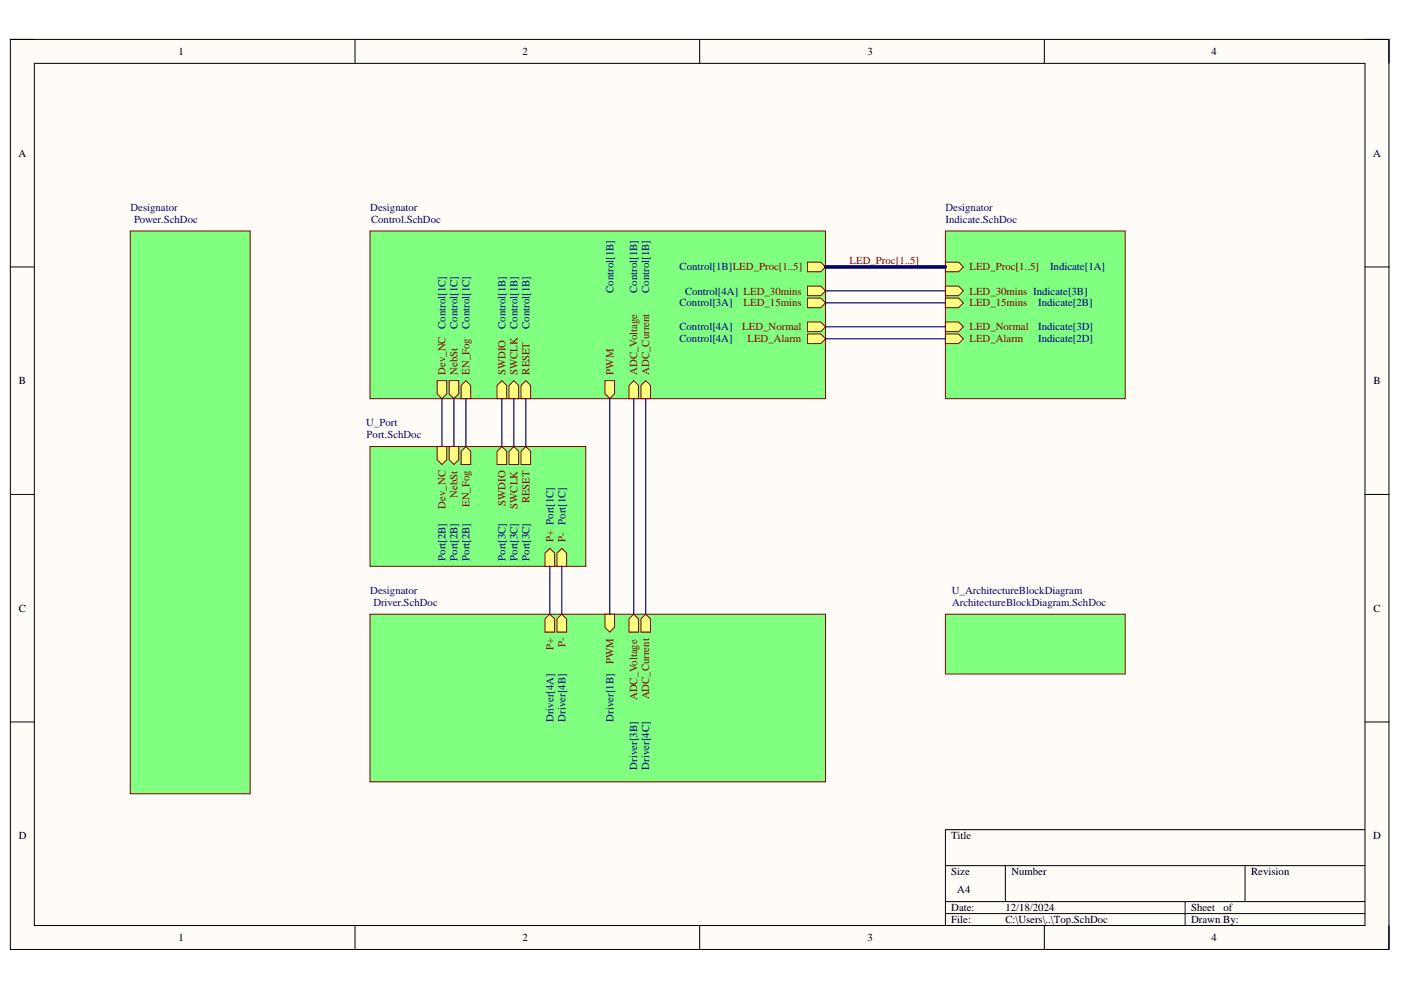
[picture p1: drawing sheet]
<svg xmlns="http://www.w3.org/2000/svg" width="297mm" height="210mm" viewBox="0 0 297 210" stroke-linecap="round" stroke-linejoin="round" font-family="sans-serif">
<path d="M2.2 8.4h292.3v192.9h-292.3z" fill-rule="evenodd" fill="#fffcf8"/>
<path d="M2.2 8.4h292.3v192.9h-292.3z" fill="none" stroke="#000" stroke-width=".21"/>
<path d="M7.3 13.4h282.1v182.8h-282.1z" fill-rule="evenodd" fill="#fffcf8"/>
<g fill="none" stroke="#000" stroke-width=".21">
<path d="M2.2 8.4h5.1M7.3 13.4h282.1v182.8h-282.1zM75.3 8.4v5M148.3 8.4v5M221.4 8.4v5M289.4 8.4h5.1v5M2.2 56.6h5.1M289.4 56.6h5.1M2.2 104.8h5.1M289.4 104.8h5.1M2.2 153.1h5.1M289.4 153.1h5.1"/>
<path d="M289.4 175.9h-89v20.3M75.3 196.2v5.1M148.3 196.2v5.1M200.4 183.5h89M200.4 191.2h89M200.4 193.7h89M213.2 183.5v7.7M221.4 196.2v5.1M251.3 191.2v5M264 183.5v7.7M294.5 196.2v5.1"/>
</g>
<path d="M27.6 49h25.4v119.3h-25.4z" fill-rule="evenodd" fill="#80ff80"/>
<path d="M27.6 49h25.4v119.3h-25.4z" fill="none" stroke="#800000" stroke-width=".21"/>
<path d="M78.5 49h96.5v35.5h-96.5z" fill-rule="evenodd" fill="#80ff80"/>
<path d="M78.5 49h96.5v35.5h-96.5z" fill="none" stroke="#800000" stroke-width=".21"/>
<path d="M171.2 60.7h2.8l1 1-1 1h-2.8z" fill-rule="evenodd" fill="#ffff80"/>
<path d="M171.2 60.7h2.8l1 1-1 1h-2.8z" fill="none" stroke="#800000" stroke-width=".21"/>
<path d="M171.2 68.3h2.8l1 1-1 1h-2.8z" fill-rule="evenodd" fill="#ffff80"/>
<path d="M171.2 68.3h2.8l1 1-1 1h-2.8z" fill="none" stroke="#800000" stroke-width=".21"/>
<path d="M171.2 63.2h2.8l1 1-1 1h-2.8z" fill-rule="evenodd" fill="#ffff80"/>
<path d="M171.2 63.2h2.8l1 1-1 1h-2.8z" fill="none" stroke="#800000" stroke-width=".21"/>
<path d="M128.3 80.7h2v2.8l-1 1-1-1z" fill-rule="evenodd" fill="#ffff80"/>
<path d="M128.3 80.7h2v2.8l-1 1-1-1z" fill="none" stroke="#800000" stroke-width=".21"/>
<path d="M135.9 81.7l1-1 1 1v2.8h-2z" fill-rule="evenodd" fill="#ffff80"/>
<path d="M135.9 81.7l1-1 1 1v2.8h-2z" fill="none" stroke="#800000" stroke-width=".21"/>
<path d="M133.3 81.7l1.1-1 1 1v2.8h-2.1z" fill-rule="evenodd" fill="#ffff80"/>
<path d="M133.3 81.7l1.1-1 1 1v2.8h-2.1z" fill="none" stroke="#800000" stroke-width=".21"/>
<path d="M171.2 70.8h2.8l1 1-1 1h-2.8z" fill-rule="evenodd" fill="#ffff80"/>
<path d="M171.2 70.8h2.8l1 1-1 1h-2.8z" fill="none" stroke="#800000" stroke-width=".21"/>
<path d="M92.7 80.7h2v2.8l-1 1-1-1z" fill-rule="evenodd" fill="#ffff80"/>
<path d="M92.7 80.7h2v2.8l-1 1-1-1z" fill="none" stroke="#800000" stroke-width=".21"/>
<path d="M95.2 80.7h2.1v2.8l-1.1 1-1-1z" fill-rule="evenodd" fill="#ffff80"/>
<path d="M95.2 80.7h2.1v2.8l-1.1 1-1-1z" fill="none" stroke="#800000" stroke-width=".21"/>
<path d="M97.8 81.7l1-1 1 1v2.8h-2z" fill-rule="evenodd" fill="#ffff80"/>
<path d="M97.8 81.7l1-1 1 1v2.8h-2z" fill="none" stroke="#800000" stroke-width=".21"/>
<path d="M110.5 81.7l1-1 1 1v2.8h-2z" fill-rule="evenodd" fill="#ffff80"/>
<path d="M110.5 81.7l1-1 1 1v2.8h-2z" fill="none" stroke="#800000" stroke-width=".21"/>
<path d="M171.2 55.6h2.8l1 1-1 1h-2.8z" fill-rule="evenodd" fill="#ffff80"/>
<path d="M171.2 55.6h2.8l1 1-1 1h-2.8z" fill="none" stroke="#800000" stroke-width=".21"/>
<path d="M105.4 81.7l1-1 1 1v2.8h-2z" fill-rule="evenodd" fill="#ffff80"/>
<path d="M105.4 81.7l1-1 1 1v2.8h-2z" fill="none" stroke="#800000" stroke-width=".21"/>
<path d="M107.9 81.7l1-1 1.1 1v2.8h-2.1z" fill-rule="evenodd" fill="#ffff80"/>
<path d="M107.9 81.7l1-1 1.1 1v2.8h-2.1z" fill="none" stroke="#800000" stroke-width=".21"/>
<path d="M78.5 130.2h96.5v35.6h-96.5z" fill-rule="evenodd" fill="#80ff80"/>
<path d="M78.5 130.2h96.5v35.6h-96.5z" fill="none" stroke="#800000" stroke-width=".21"/>
<path d="M128.3 130.2h2v2.8l-1 1-1-1z" fill-rule="evenodd" fill="#ffff80"/>
<path d="M128.3 130.2h2v2.8l-1 1-1-1z" fill="none" stroke="#800000" stroke-width=".21"/>
<path d="M135.9 131.2l1-1 1 1v2.8h-2z" fill-rule="evenodd" fill="#ffff80"/>
<path d="M135.9 131.2l1-1 1 1v2.8h-2z" fill="none" stroke="#800000" stroke-width=".21"/>
<path d="M133.3 131.2l1.1-1 1 1v2.8h-2.1z" fill-rule="evenodd" fill="#ffff80"/>
<path d="M133.3 131.2l1.1-1 1 1v2.8h-2.1z" fill="none" stroke="#800000" stroke-width=".21"/>
<path d="M115.6 131.2l1-1 1 1v2.8h-2z" fill-rule="evenodd" fill="#ffff80"/>
<path d="M115.6 131.2l1-1 1 1v2.8h-2z" fill="none" stroke="#800000" stroke-width=".21"/>
<path d="M118.1 131.2l1-1 1 1v2.8h-2z" fill-rule="evenodd" fill="#ffff80"/>
<path d="M118.1 131.2l1-1 1 1v2.8h-2z" fill="none" stroke="#800000" stroke-width=".21"/>
<path d="M200.4 49h38.2v35.5h-38.2z" fill-rule="evenodd" fill="#80ff80"/>
<path d="M200.4 49h38.2v35.5h-38.2z" fill="none" stroke="#800000" stroke-width=".21"/>
<path d="M200.4 68.3h2.8l1.1 1-1.1 1h-2.8z" fill-rule="evenodd" fill="#ffff80"/>
<path d="M200.4 68.3h2.8l1.1 1-1.1 1h-2.8z" fill="none" stroke="#800000" stroke-width=".21"/>
<path d="M200.4 60.7h2.8l1.1 1-1.1 1h-2.8z" fill-rule="evenodd" fill="#ffff80"/>
<path d="M200.4 60.7h2.8l1.1 1-1.1 1h-2.8z" fill="none" stroke="#800000" stroke-width=".21"/>
<path d="M200.4 63.2h2.8l1.1 1-1.1 1h-2.8z" fill-rule="evenodd" fill="#ffff80"/>
<path d="M200.4 63.2h2.8l1.1 1-1.1 1h-2.8z" fill="none" stroke="#800000" stroke-width=".21"/>
<path d="M200.4 70.8h2.8l1.1 1-1.1 1h-2.8z" fill-rule="evenodd" fill="#ffff80"/>
<path d="M200.4 70.8h2.8l1.1 1-1.1 1h-2.8z" fill="none" stroke="#800000" stroke-width=".21"/>
<path d="M200.4 55.6h2.8l1.1 1-1.1 1h-2.8z" fill-rule="evenodd" fill="#ffff80"/>
<path d="M200.4 55.6h2.8l1.1 1-1.1 1h-2.8z" fill="none" stroke="#800000" stroke-width=".21"/>
<path d="M200.4 130.2h38.2v12.7h-38.2z" fill-rule="evenodd" fill="#80ff80"/>
<path d="M200.4 130.2h38.2v12.7h-38.2z" fill="none" stroke="#800000" stroke-width=".21"/>
<path d="M78.4 94.7h45.8v25.4h-45.8z" fill-rule="evenodd" fill="#80ff80"/>
<path d="M78.4 94.7h45.8v25.4h-45.8z" fill="none" stroke="#800000" stroke-width=".21"/>
<path d="M116.6 116.3l1 1v2.8h-2v-2.8z" fill-rule="evenodd" fill="#ffff80"/>
<path d="M116.6 116.3l1 1v2.8h-2v-2.8z" fill="none" stroke="#800000" stroke-width=".21"/>
<path d="M119.1 116.3l1 1v2.8h-2v-2.8z" fill-rule="evenodd" fill="#ffff80"/>
<path d="M119.1 116.3l1 1v2.8h-2v-2.8z" fill="none" stroke="#800000" stroke-width=".21"/>
<path d="M92.7 94.7h2v2.8l-1 1-1-1z" fill-rule="evenodd" fill="#ffff80"/>
<path d="M92.7 94.7h2v2.8l-1 1-1-1z" fill="none" stroke="#800000" stroke-width=".21"/>
<path d="M95.2 94.7h2.1v2.8l-1.1 1-1-1z" fill-rule="evenodd" fill="#ffff80"/>
<path d="M95.2 94.7h2.1v2.8l-1.1 1-1-1z" fill="none" stroke="#800000" stroke-width=".21"/>
<path d="M97.8 95.7l1-1 1 1v2.8h-2z" fill-rule="evenodd" fill="#ffff80"/>
<path d="M97.8 95.7l1-1 1 1v2.8h-2z" fill="none" stroke="#800000" stroke-width=".21"/>
<path d="M107.9 95.7l1-1 1.1 1v2.8h-2.1z" fill-rule="evenodd" fill="#ffff80"/>
<path d="M107.9 95.7l1-1 1.1 1v2.8h-2.1z" fill="none" stroke="#800000" stroke-width=".21"/>
<path d="M105.4 95.7l1-1 1 1v2.8h-2z" fill-rule="evenodd" fill="#ffff80"/>
<path d="M105.4 95.7l1-1 1 1v2.8h-2z" fill="none" stroke="#800000" stroke-width=".21"/>
<path d="M110.5 95.7l1-1 1 1v2.8h-2z" fill-rule="evenodd" fill="#ffff80"/>
<path d="M110.5 95.7l1-1 1 1v2.8h-2z" fill="none" stroke="#800000" stroke-width=".21"/>
<g fill="none" stroke="#000080" stroke-width=".25">
<path d="M175 61.7h25.4M175 64.2h25.4M175 69.3h25.4M175 71.8h25.4M93.7 84.5v10.2M96.2 84.5v10.2M98.8 84.5v10.2M106.4 84.5v10.2M108.9 84.5v10.2M111.5 84.5v10.2M129.3 84.5v45.7M134.4 84.5v45.7"/>
<path d="M136.9 84.5v45.7M116.6 120.1v10.1M119.1 120.1v10.1"/>
</g>
<path d="M175 56.6h25.4" fill="none" stroke="#000080" stroke-width=".76"/>
<g font-size="2.3">
<text x="37.9" y="11.7">1</text>
<text x="110.8" y="11.7">2</text>
<text x="183.9" y="11.7">3</text>
<text x="256.9" y="11.7">4</text>
<text x="3.9" y="33.2">A</text>
<text x="291.1" y="33.2">A</text>
<text x="4" y="81.5">B</text>
<text x="291.2" y="81.5">B</text>
<text x="4" y="129.7">C</text>
<text x="291.2" y="129.7">C</text>
<text x="4" y="177.9">D</text>
<text x="201.7" y="177.9">Title</text>
<text x="291.1" y="177.9">D</text>
<text x="201.7" y="185.6">Size</text>
<text x="214.4" y="185.6">Number</text>
<text x="265.3" y="185.6">Revision</text>
<text x="203" y="189.4">A4</text>
<text x="201.7" y="193.2">Date:</text>
<text x="201.7" y="195.7">File:</text>
<text x="213.2" y="193.2">12/18/2024</text>
<text x="213.2" y="195.7">C:\Users\..\Top.SchDoc</text>
<text x="252.5" y="193.2">Sheet</text>
<text x="252.5" y="195.7">Drawn By:</text>
<text x="259.4" y="193.2">of</text>
<text x="37.9" y="199.5">1</text>
<text x="110.8" y="199.5">2</text>
<text x="183.9" y="199.5">3</text>
<text x="256.9" y="199.5">4</text>
</g>
<g font-size="2.3" fill="#000080">
<text x="27.7" y="44.7">Designator</text>
<text x="28.4" y="47.2">Power.SchDoc</text>
<text x="78.5" y="44.7">Designator</text>
<text x="78.7" y="47.2">Control.SchDoc</text>
<text x="200.5" y="44.7">Designator</text>
<text x="200.5" y="47.2">Indicate.SchDoc</text>
<text x="144.1" y="57.3">Control[1B]LED_Proc[1..5]</text>
<text x="222.6" y="57.3">Indicate[1A]</text>
<text x="130.1" y="62.1" transform="rotate(-90 130.1 62.1)">Control[1B]</text>
<text x="135.1" y="62.1" transform="rotate(-90 135.1 62.1)">Control[1B]</text>
<text x="137.7" y="62.1" transform="rotate(-90 137.7 62.1)">Control[1B]</text>
<text x="144.1" y="65">Control[3A]</text>
<text x="145.2" y="62.4">Control[4A] LED_30mins</text>
<text x="220.1" y="65">Indicate[2B]</text>
<text x="94.5" y="69.7" transform="rotate(-90 94.5 69.7)">Control[1C]</text>
<text x="97" y="69.7" transform="rotate(-90 97 69.7)">Control[1C]</text>
<text x="99.6" y="69.7" transform="rotate(-90 99.6 69.7)">Control[1C]</text>
<text x="107.2" y="69.7" transform="rotate(-90 107.2 69.7)">Control[1B]</text>
<text x="109.7" y="69.7" transform="rotate(-90 109.7 69.7)">Control[1B]</text>
<text x="112.2" y="69.7" transform="rotate(-90 112.2 69.7)">Control[1B]</text>
<text x="144.1" y="70">Control[4A]</text>
<text x="220.1" y="70">Indicate[3D]</text>
<text x="144.1" y="72.6">Control[4A]</text>
<text x="220.1" y="72.6">Indicate[2D]</text>
<text x="77.6" y="90.4">U_Port</text>
<text x="77.7" y="92.9">Port.SchDoc</text>
<text x="119.9" y="111.3" transform="rotate(-90 119.9 111.3)">Port[1C]</text>
<text x="94.5" y="118.9" transform="rotate(-90 94.5 118.9)">Port[2B]</text>
<text x="97" y="118.9" transform="rotate(-90 97 118.9)">Port[2B]</text>
<text x="99.6" y="118.9" transform="rotate(-90 99.6 118.9)">Port[2B]</text>
<text x="107.2" y="118.9" transform="rotate(-90 107.2 118.9)">Port[3C]</text>
<text x="109.7" y="118.9" transform="rotate(-90 109.7 118.9)">Port[3C]</text>
<text x="112.2" y="118.9" transform="rotate(-90 112.2 118.9)">Port[3C]</text>
<text x="78.5" y="125.9">Designator</text>
<text x="201.8" y="125.9">U_ArchitectureBlockDiagram</text>
<text x="79.2" y="128.4">Driver.SchDoc</text>
<text x="201.9" y="128.4">ArchitectureBlockDiagram.SchDoc</text>
<text x="117.4" y="153.1" transform="rotate(-90 117.4 153.1)">Driver[4A]</text>
<text x="119.9" y="153" transform="rotate(-90 119.9 153)">Driver[4B]</text>
<text x="130.1" y="153" transform="rotate(-90 130.1 153)">Driver[1B]</text>
<text x="135.1" y="163.2" transform="rotate(-90 135.1 163.2)">Driver[3B]</text>
<text x="137.7" y="163.2" transform="rotate(-90 137.7 163.2)">Driver[4C]</text>
</g>
<g font-size="2.3" fill="#800000">
<text x="180.1" y="56.1">LED_Proc[1..5]</text>
<text x="205.5" y="57.3">LED_Proc[1..5]</text>
<text x="157.7" y="65">LED_15mins</text>
<text x="205.5" y="62.4">LED_30mins Indicate[3B]</text>
<text x="205.5" y="65">LED_15mins</text>
<text x="157.4" y="70">LED_Normal</text>
<text x="205.5" y="70">LED_Normal</text>
<text x="158.5" y="72.6">LED_Alarm</text>
<text x="205.5" y="72.6">LED_Alarm</text>
<text x="94.5" y="79.4" transform="rotate(-90 94.5 79.4)">Dev_NC</text>
<text x="97" y="79.4" transform="rotate(-90 97 79.4)">NebSt</text>
<text x="99.6" y="79.4" transform="rotate(-90 99.6 79.4)">EN_Fog</text>
<text x="107.2" y="79.4" transform="rotate(-90 107.2 79.4)">SWDIO</text>
<text x="109.7" y="79.4" transform="rotate(-90 109.7 79.4)">SWCLK</text>
<text x="112.2" y="79.4" transform="rotate(-90 112.2 79.4)">RESET</text>
<text x="130.1" y="79.4" transform="rotate(-90 130.1 79.4)">PWM</text>
<text x="135.1" y="79.4" transform="rotate(-90 135.1 79.4)">ADC_Voltage</text>
<text x="137.7" y="79.4" transform="rotate(-90 137.7 79.4)">ADC_Current</text>
<text x="94.5" y="107.8" transform="rotate(-90 94.5 107.8)">Dev_NC</text>
<text x="97" y="105.5" transform="rotate(-90 97 105.5)">NebSt</text>
<text x="99.6" y="107.5" transform="rotate(-90 99.6 107.5)">EN_Fog</text>
<text x="107.2" y="107.2" transform="rotate(-90 107.2 107.2)">SWDIO</text>
<text x="109.7" y="107.8" transform="rotate(-90 109.7 107.8)">SWCLK</text>
<text x="112.2" y="106.7" transform="rotate(-90 112.2 106.7)">RESET</text>
<text x="117.4" y="115" transform="rotate(-90 117.4 115)">P+ Port[1C]</text>
<text x="119.9" y="115" transform="rotate(-90 119.9 115)">P-</text>
<text x="117.4" y="137.8" transform="rotate(-90 117.4 137.8)">P+</text>
<text x="119.9" y="137.3" transform="rotate(-90 119.9 137.3)">P-</text>
<text x="130.1" y="140.7" transform="rotate(-90 130.1 140.7)">PWM</text>
<text x="135.1" y="148.5" transform="rotate(-90 135.1 148.5)">ADC_Voltage</text>
<text x="137.7" y="148.3" transform="rotate(-90 137.7 148.3)">ADC_Current</text>
</g>
</svg>
